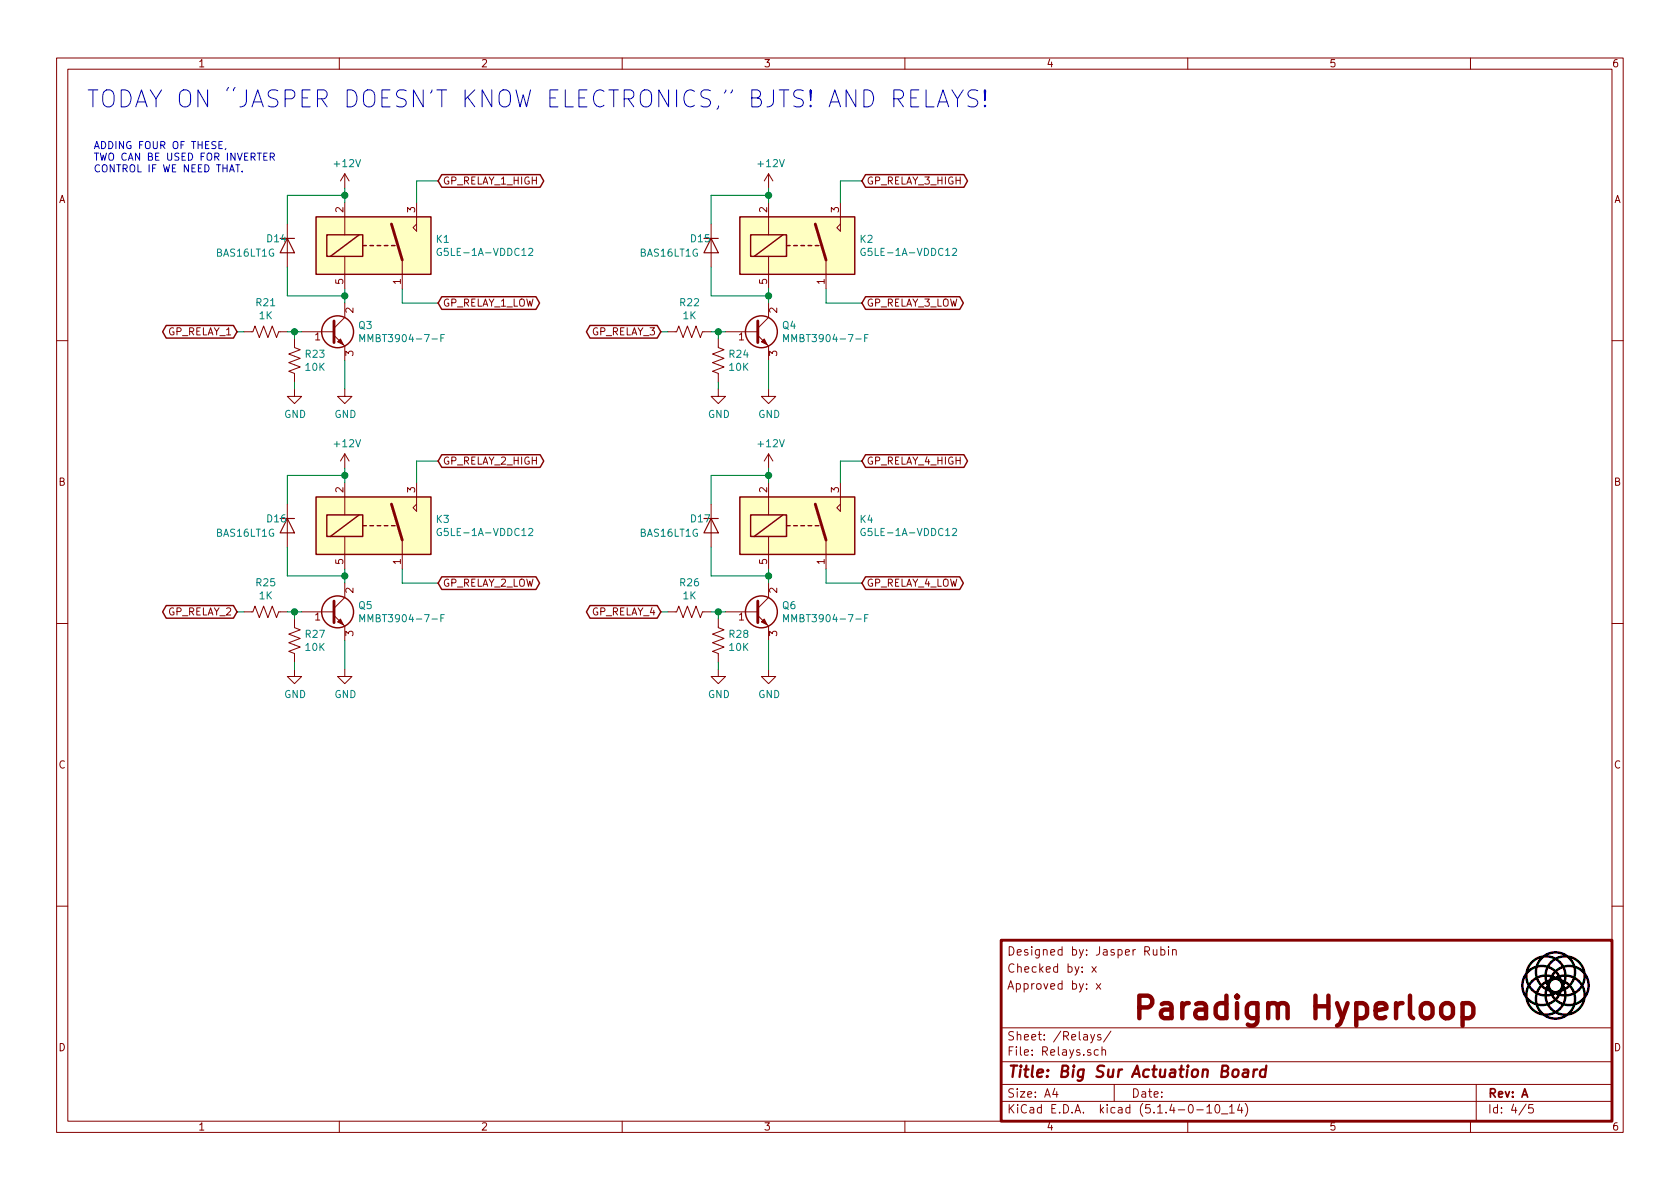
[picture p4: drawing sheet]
EESchema Schematic File Version 4
LIBS:BigSur-cache
EELAYER 30 0
EELAYER END
$Descr A4 11693 8268
encoding utf-8
Sheet 4 5
Title "Big Sur Actuation Board"
Date ""
Rev "A"
Comp "Paradigm Hyperloop"
Comment1 ""
Comment2 "x"
Comment3 "x"
Comment4 "Jasper Rubin"
$EndDescr
$Comp
L Device:Q_NPN_BCE Q3
U 1 1
P 2300 2300
F 0 "Q3" H 2491 2346 50  0000 L CNN
F 1 "MMBT3904-7-F" H 2491 2255 50  0000 L CNN
F 2 "Package_TO_SOT_SMD:SOT-23_Handsoldering" H 2500 2400 50  0001 C CNN
F 3 "https://www.diodes.com/assets/Datasheets/ds30036.pdf" H 2300 2300 50  0001 C CNN
F 4 "https://www.digikey.ca/product-detail/en/diodes-incorporated/MMBT3904-7-F/MMBT3904-FDICT-ND/815727" H 2300 2300 50  0001 C CNN "Digikey"
	1    2300 2300
	1    0    0    -1  
$EndComp
$Comp
L power:GND #PWR067
U 1 1
P 2400 2700
F 0 "#PWR067" H 2400 2450 50  0001 C CNN
F 1 "GND" H 2405 2527 50  0000 C CNN
F 2 "" H 2400 2700 50  0001 C CNN
F 3 "" H 2400 2700 50  0001 C CNN
	1    2400 2700
	1    0    0    -1  
$EndComp
Wire Wire Line
	2400 2500 2400 2700
$Comp
L BigSurLib:G5LE-1A-VDDC12 K1
U 1 1
P 2600 1700
F 0 "K1" H 3030 1746 50  0000 L CNN
F 1 "G5LE-1A-VDDC12" H 3030 1655 50  0000 L CNN
F 2 "BigSur:OMRON_RELAY_G5LE-1A-VDDC12" H 2600 1700 50  0001 C CNN
F 3 "https://omronfs.omron.com/en_US/ecb/products/pdf/en-g5le.pdf" H 2600 1700 50  0001 C CNN
F 4 "https://www.digikey.ca/product-detail/en/omron-electronics-inc-emc-div/G5LE-1A-VDDC12/Z8454-ND/1815672" H 3030 1609 50  0001 L CNN "Digikey"
	1    2600 1700
	1    0    0    -1  
$EndComp
Wire Wire Line
	2400 2000 2400 2050
Wire Wire Line
	2400 1300 2400 1350
$Comp
L power:+12V #PWR064
U 1 1
P 2400 1300
F 0 "#PWR064" H 2400 1150 50  0001 C CNN
F 1 "+12V" H 2415 1473 50  0000 C CNN
F 2 "" H 2400 1300 50  0001 C CNN
F 3 "" H 2400 1300 50  0001 C CNN
	1    2400 1300
	1    0    0    -1  
$EndComp
$Comp
L Device:R_US R21
U 1 1
P 1850 2300
F 0 "R21" V 1645 2300 50  0000 C CNN
F 1 "1K" V 1736 2300 50  0000 C CNN
F 2 "Resistor_SMD:R_0603_1608Metric_Pad1.05x0.95mm_HandSolder" V 1890 2290 50  0001 C CNN
F 3 "https://www.seielect.com/catalog/sei-rmcf_rmcp.pdf" H 1850 2300 50  0001 C CNN
F 4 "https://www.digikey.ca/product-detail/en/stackpole-electronics-inc/RMCF0603JJ1K00/RMCF0603JJ1K00CT-ND/6053833" V 1850 2300 50  0001 C CNN "Digikey"
F 5 "RMCF0603JJ1K00" V 1850 2300 50  0001 C CNN "Part Number"
	1    1850 2300
	0    1    1    0   
$EndComp
Wire Wire Line
	1700 2300 1650 2300
Text GLabel 1650 2300 0    50   BiDi ~ 0
GP_RELAY_1
Wire Wire Line
	2900 1400 2900 1250
Wire Wire Line
	2900 1250 3050 1250
Wire Wire Line
	3050 2100 2800 2100
Wire Wire Line
	2800 2100 2800 2000
Text GLabel 3050 2100 2    50   BiDi ~ 0
GP_RELAY_1_LOW
Text GLabel 3050 1250 2    50   BiDi ~ 0
GP_RELAY_1_HIGH
Text Notes 600  750  0    118  ~ 0
TODAY ON “JASPER DOESN’T KNOW ELECTRONICS,” BJTS! AND RELAYS!
$Comp
L Device:Q_NPN_BCE Q5
U 1 1
P 2300 4250
F 0 "Q5" H 2491 4296 50  0000 L CNN
F 1 "MMBT3904-7-F" H 2491 4205 50  0000 L CNN
F 2 "Package_TO_SOT_SMD:SOT-23_Handsoldering" H 2500 4350 50  0001 C CNN
F 3 "https://www.diodes.com/assets/Datasheets/ds30036.pdf" H 2300 4250 50  0001 C CNN
F 4 "https://www.digikey.ca/product-detail/en/diodes-incorporated/MMBT3904-7-F/MMBT3904-FDICT-ND/815727" H 2300 4250 50  0001 C CNN "Digikey"
	1    2300 4250
	1    0    0    -1  
$EndComp
$Comp
L power:GND #PWR073
U 1 1
P 2400 4650
F 0 "#PWR073" H 2400 4400 50  0001 C CNN
F 1 "GND" H 2405 4477 50  0000 C CNN
F 2 "" H 2400 4650 50  0001 C CNN
F 3 "" H 2400 4650 50  0001 C CNN
	1    2400 4650
	1    0    0    -1  
$EndComp
Wire Wire Line
	2400 4450 2400 4650
$Comp
L BigSurLib:G5LE-1A-VDDC12 K3
U 1 1
P 2600 3650
F 0 "K3" H 3030 3696 50  0000 L CNN
F 1 "G5LE-1A-VDDC12" H 3030 3605 50  0000 L CNN
F 2 "BigSur:OMRON_RELAY_G5LE-1A-VDDC12" H 2600 3650 50  0001 C CNN
F 3 "https://omronfs.omron.com/en_US/ecb/products/pdf/en-g5le.pdf" H 2600 3650 50  0001 C CNN
F 4 "https://www.digikey.ca/product-detail/en/omron-electronics-inc-emc-div/G5LE-1A-VDDC12/Z8454-ND/1815672" H 3030 3559 50  0001 L CNN "Digikey"
	1    2600 3650
	1    0    0    -1  
$EndComp
Wire Wire Line
	2400 3950 2400 4000
Wire Wire Line
	2400 3250 2400 3300
$Comp
L power:+12V #PWR070
U 1 1
P 2400 3250
F 0 "#PWR070" H 2400 3100 50  0001 C CNN
F 1 "+12V" H 2415 3423 50  0000 C CNN
F 2 "" H 2400 3250 50  0001 C CNN
F 3 "" H 2400 3250 50  0001 C CNN
	1    2400 3250
	1    0    0    -1  
$EndComp
Wire Wire Line
	2100 4250 2050 4250
Wire Wire Line
	1700 4250 1650 4250
Text GLabel 1650 4250 0    50   BiDi ~ 0
GP_RELAY_2
Wire Wire Line
	2900 3350 2900 3200
Wire Wire Line
	2900 3200 3050 3200
Wire Wire Line
	3050 4050 2800 4050
Wire Wire Line
	2800 4050 2800 3950
Text GLabel 3050 4050 2    50   BiDi ~ 0
GP_RELAY_2_LOW
Text GLabel 3050 3200 2    50   BiDi ~ 0
GP_RELAY_2_HIGH
$Comp
L Device:Q_NPN_BCE Q4
U 1 1
P 5250 2300
F 0 "Q4" H 5441 2346 50  0000 L CNN
F 1 "MMBT3904-7-F" H 5441 2255 50  0000 L CNN
F 2 "Package_TO_SOT_SMD:SOT-23_Handsoldering" H 5450 2400 50  0001 C CNN
F 3 "https://www.diodes.com/assets/Datasheets/ds30036.pdf" H 5250 2300 50  0001 C CNN
F 4 "https://www.digikey.ca/product-detail/en/diodes-incorporated/MMBT3904-7-F/MMBT3904-FDICT-ND/815727" H 5250 2300 50  0001 C CNN "Digikey"
	1    5250 2300
	1    0    0    -1  
$EndComp
$Comp
L power:GND #PWR069
U 1 1
P 5350 2700
F 0 "#PWR069" H 5350 2450 50  0001 C CNN
F 1 "GND" H 5355 2527 50  0000 C CNN
F 2 "" H 5350 2700 50  0001 C CNN
F 3 "" H 5350 2700 50  0001 C CNN
	1    5350 2700
	1    0    0    -1  
$EndComp
Wire Wire Line
	5350 2500 5350 2700
$Comp
L BigSurLib:G5LE-1A-VDDC12 K2
U 1 1
P 5550 1700
F 0 "K2" H 5980 1746 50  0000 L CNN
F 1 "G5LE-1A-VDDC12" H 5980 1655 50  0000 L CNN
F 2 "BigSur:OMRON_RELAY_G5LE-1A-VDDC12" H 5550 1700 50  0001 C CNN
F 3 "https://omronfs.omron.com/en_US/ecb/products/pdf/en-g5le.pdf" H 5550 1700 50  0001 C CNN
F 4 "https://www.digikey.ca/product-detail/en/omron-electronics-inc-emc-div/G5LE-1A-VDDC12/Z8454-ND/1815672" H 5980 1609 50  0001 L CNN "Digikey"
	1    5550 1700
	1    0    0    -1  
$EndComp
Wire Wire Line
	5350 2000 5350 2050
Wire Wire Line
	5350 1300 5350 1350
$Comp
L power:+12V #PWR065
U 1 1
P 5350 1300
F 0 "#PWR065" H 5350 1150 50  0001 C CNN
F 1 "+12V" H 5365 1473 50  0000 C CNN
F 2 "" H 5350 1300 50  0001 C CNN
F 3 "" H 5350 1300 50  0001 C CNN
	1    5350 1300
	1    0    0    -1  
$EndComp
Wire Wire Line
	5050 2300 5000 2300
Wire Wire Line
	4650 2300 4600 2300
Text GLabel 4600 2300 0    50   BiDi ~ 0
GP_RELAY_3
Wire Wire Line
	5850 1400 5850 1250
Wire Wire Line
	5850 1250 6000 1250
Wire Wire Line
	6000 2100 5750 2100
Wire Wire Line
	5750 2100 5750 2000
Text GLabel 6000 2100 2    50   BiDi ~ 0
GP_RELAY_3_LOW
Text GLabel 6000 1250 2    50   BiDi ~ 0
GP_RELAY_3_HIGH
$Comp
L Device:Q_NPN_BCE Q6
U 1 1
P 5250 4250
F 0 "Q6" H 5441 4296 50  0000 L CNN
F 1 "MMBT3904-7-F" H 5441 4205 50  0000 L CNN
F 2 "Package_TO_SOT_SMD:SOT-23_Handsoldering" H 5450 4350 50  0001 C CNN
F 3 "https://www.diodes.com/assets/Datasheets/ds30036.pdf" H 5250 4250 50  0001 C CNN
F 4 "https://www.digikey.ca/product-detail/en/diodes-incorporated/MMBT3904-7-F/MMBT3904-FDICT-ND/815727" H 5250 4250 50  0001 C CNN "Digikey"
	1    5250 4250
	1    0    0    -1  
$EndComp
$Comp
L power:GND #PWR075
U 1 1
P 5350 4650
F 0 "#PWR075" H 5350 4400 50  0001 C CNN
F 1 "GND" H 5355 4477 50  0000 C CNN
F 2 "" H 5350 4650 50  0001 C CNN
F 3 "" H 5350 4650 50  0001 C CNN
	1    5350 4650
	1    0    0    -1  
$EndComp
Wire Wire Line
	5350 4450 5350 4650
$Comp
L BigSurLib:G5LE-1A-VDDC12 K4
U 1 1
P 5550 3650
F 0 "K4" H 5980 3696 50  0000 L CNN
F 1 "G5LE-1A-VDDC12" H 5980 3605 50  0000 L CNN
F 2 "BigSur:OMRON_RELAY_G5LE-1A-VDDC12" H 5550 3650 50  0001 C CNN
F 3 "https://omronfs.omron.com/en_US/ecb/products/pdf/en-g5le.pdf" H 5550 3650 50  0001 C CNN
F 4 "https://www.digikey.ca/product-detail/en/omron-electronics-inc-emc-div/G5LE-1A-VDDC12/Z8454-ND/1815672" H 5980 3559 50  0001 L CNN "Digikey"
	1    5550 3650
	1    0    0    -1  
$EndComp
Wire Wire Line
	5350 3950 5350 4000
Wire Wire Line
	5350 3250 5350 3300
$Comp
L power:+12V #PWR071
U 1 1
P 5350 3250
F 0 "#PWR071" H 5350 3100 50  0001 C CNN
F 1 "+12V" H 5365 3423 50  0000 C CNN
F 2 "" H 5350 3250 50  0001 C CNN
F 3 "" H 5350 3250 50  0001 C CNN
	1    5350 3250
	1    0    0    -1  
$EndComp
Wire Wire Line
	5050 4250 5000 4250
Wire Wire Line
	4650 4250 4600 4250
Text GLabel 4600 4250 0    50   BiDi ~ 0
GP_RELAY_4
Wire Wire Line
	5850 3350 5850 3200
Wire Wire Line
	5850 3200 6000 3200
Wire Wire Line
	6000 4050 5750 4050
Wire Wire Line
	5750 4050 5750 3950
Text GLabel 6000 4050 2    50   BiDi ~ 0
GP_RELAY_4_LOW
Text GLabel 6000 3200 2    50   BiDi ~ 0
GP_RELAY_4_HIGH
Text Notes 650  1200 0    50   ~ 0
ADDING FOUR OF THESE,\nTWO CAN BE USED FOR INVERTER\nCONTROL IF WE NEED THAT.
Wire Wire Line
	2000 2300 2050 2300
Wire Wire Line
	2050 2300 2050 2350
Connection ~ 2050 2300
Wire Wire Line
	2050 2300 2100 2300
Wire Wire Line
	2050 2650 2050 2700
$Comp
L power:GND #PWR066
U 1 1
P 2050 2700
F 0 "#PWR066" H 2050 2450 50  0001 C CNN
F 1 "GND" H 2055 2527 50  0000 C CNN
F 2 "" H 2050 2700 50  0001 C CNN
F 3 "" H 2050 2700 50  0001 C CNN
	1    2050 2700
	1    0    0    -1  
$EndComp
Wire Wire Line
	2050 4600 2050 4650
$Comp
L power:GND #PWR072
U 1 1
P 2050 4650
F 0 "#PWR072" H 2050 4400 50  0001 C CNN
F 1 "GND" H 2055 4477 50  0000 C CNN
F 2 "" H 2050 4650 50  0001 C CNN
F 3 "" H 2050 4650 50  0001 C CNN
	1    2050 4650
	1    0    0    -1  
$EndComp
Wire Wire Line
	2050 4250 2050 4300
Connection ~ 2050 4250
Wire Wire Line
	2050 4250 2000 4250
Wire Wire Line
	5000 2650 5000 2700
$Comp
L power:GND #PWR068
U 1 1
P 5000 2700
F 0 "#PWR068" H 5000 2450 50  0001 C CNN
F 1 "GND" H 5005 2527 50  0000 C CNN
F 2 "" H 5000 2700 50  0001 C CNN
F 3 "" H 5000 2700 50  0001 C CNN
	1    5000 2700
	1    0    0    -1  
$EndComp
Wire Wire Line
	5000 2300 5000 2350
Connection ~ 5000 2300
Wire Wire Line
	5000 2300 4950 2300
Wire Wire Line
	5000 4600 5000 4650
$Comp
L power:GND #PWR074
U 1 1
P 5000 4650
F 0 "#PWR074" H 5000 4400 50  0001 C CNN
F 1 "GND" H 5005 4477 50  0000 C CNN
F 2 "" H 5000 4650 50  0001 C CNN
F 3 "" H 5000 4650 50  0001 C CNN
	1    5000 4650
	1    0    0    -1  
$EndComp
Wire Wire Line
	5000 4250 5000 4300
Connection ~ 5000 4250
Wire Wire Line
	5000 4250 4950 4250
$Comp
L Device:R_US R?
U 1 1
P 2050 2500
AR Path="/5D6EB2B2/5DA90C43" Ref="R?"  Part="1" 
AR Path="/5D71C3EA/5DA90C43" Ref="R?"  Part="1" 
AR Path="/5D765C4F/5DA90C43" Ref="R?"  Part="1" 
AR Path="/5D7D29A6/5DA90C43" Ref="R23"  Part="1" 
F 0 "R23" H 2118 2546 50  0000 L CNN
F 1 "10K" H 2118 2455 50  0000 L CNN
F 2 "Resistor_SMD:R_0603_1608Metric_Pad1.05x0.95mm_HandSolder" V 2090 2490 50  0001 C CNN
F 3 "https://www.seielect.com/catalog/sei-rncp.pdf" H 2050 2500 50  0001 C CNN
F 4 "https://www.digikey.ca/product-detail/en/stackpole-electronics-inc/RNCP0603FTD10K0/RNCP0603FTD10K0CT-ND/2240478" H 2050 2500 50  0001 C CNN "Digikey"
F 5 "RNCP0603FTD10K0" H 2050 2500 50  0001 C CNN "Part Number"
	1    2050 2500
	1    0    0    -1  
$EndComp
$Comp
L Device:R_US R?
U 1 1
P 2050 4450
AR Path="/5D6EB2B2/5DA947A5" Ref="R?"  Part="1" 
AR Path="/5D71C3EA/5DA947A5" Ref="R?"  Part="1" 
AR Path="/5D765C4F/5DA947A5" Ref="R?"  Part="1" 
AR Path="/5D7D29A6/5DA947A5" Ref="R27"  Part="1" 
F 0 "R27" H 2118 4496 50  0000 L CNN
F 1 "10K" H 2118 4405 50  0000 L CNN
F 2 "Resistor_SMD:R_0603_1608Metric_Pad1.05x0.95mm_HandSolder" V 2090 4440 50  0001 C CNN
F 3 "https://www.seielect.com/catalog/sei-rncp.pdf" H 2050 4450 50  0001 C CNN
F 4 "https://www.digikey.ca/product-detail/en/stackpole-electronics-inc/RNCP0603FTD10K0/RNCP0603FTD10K0CT-ND/2240478" H 2050 4450 50  0001 C CNN "Digikey"
F 5 "RNCP0603FTD10K0" H 2050 4450 50  0001 C CNN "Part Number"
	1    2050 4450
	1    0    0    -1  
$EndComp
$Comp
L Device:R_US R?
U 1 1
P 5000 4450
AR Path="/5D6EB2B2/5DA94E94" Ref="R?"  Part="1" 
AR Path="/5D71C3EA/5DA94E94" Ref="R?"  Part="1" 
AR Path="/5D765C4F/5DA94E94" Ref="R?"  Part="1" 
AR Path="/5D7D29A6/5DA94E94" Ref="R28"  Part="1" 
F 0 "R28" H 5068 4496 50  0000 L CNN
F 1 "10K" H 5068 4405 50  0000 L CNN
F 2 "Resistor_SMD:R_0603_1608Metric_Pad1.05x0.95mm_HandSolder" V 5040 4440 50  0001 C CNN
F 3 "https://www.seielect.com/catalog/sei-rncp.pdf" H 5000 4450 50  0001 C CNN
F 4 "https://www.digikey.ca/product-detail/en/stackpole-electronics-inc/RNCP0603FTD10K0/RNCP0603FTD10K0CT-ND/2240478" H 5000 4450 50  0001 C CNN "Digikey"
F 5 "RNCP0603FTD10K0" H 5000 4450 50  0001 C CNN "Part Number"
	1    5000 4450
	1    0    0    -1  
$EndComp
$Comp
L Device:R_US R?
U 1 1
P 5000 2500
AR Path="/5D6EB2B2/5DA95317" Ref="R?"  Part="1" 
AR Path="/5D71C3EA/5DA95317" Ref="R?"  Part="1" 
AR Path="/5D765C4F/5DA95317" Ref="R?"  Part="1" 
AR Path="/5D7D29A6/5DA95317" Ref="R24"  Part="1" 
F 0 "R24" H 5068 2546 50  0000 L CNN
F 1 "10K" H 5068 2455 50  0000 L CNN
F 2 "Resistor_SMD:R_0603_1608Metric_Pad1.05x0.95mm_HandSolder" V 5040 2490 50  0001 C CNN
F 3 "https://www.seielect.com/catalog/sei-rncp.pdf" H 5000 2500 50  0001 C CNN
F 4 "https://www.digikey.ca/product-detail/en/stackpole-electronics-inc/RNCP0603FTD10K0/RNCP0603FTD10K0CT-ND/2240478" H 5000 2500 50  0001 C CNN "Digikey"
F 5 "RNCP0603FTD10K0" H 5000 2500 50  0001 C CNN "Part Number"
	1    5000 2500
	1    0    0    -1  
$EndComp
$Comp
L Device:R_US R22
U 1 1
P 4800 2300
F 0 "R22" V 4595 2300 50  0000 C CNN
F 1 "1K" V 4686 2300 50  0000 C CNN
F 2 "Resistor_SMD:R_0603_1608Metric_Pad1.05x0.95mm_HandSolder" V 4840 2290 50  0001 C CNN
F 3 "https://www.seielect.com/catalog/sei-rmcf_rmcp.pdf" H 4800 2300 50  0001 C CNN
F 4 "https://www.digikey.ca/product-detail/en/stackpole-electronics-inc/RMCF0603JJ1K00/RMCF0603JJ1K00CT-ND/6053833" V 4800 2300 50  0001 C CNN "Digikey"
F 5 "RMCF0603JJ1K00" V 4800 2300 50  0001 C CNN "Part Number"
	1    4800 2300
	0    1    1    0   
$EndComp
$Comp
L Device:R_US R26
U 1 1
P 4800 4250
F 0 "R26" V 4595 4250 50  0000 C CNN
F 1 "1K" V 4686 4250 50  0000 C CNN
F 2 "Resistor_SMD:R_0603_1608Metric_Pad1.05x0.95mm_HandSolder" V 4840 4240 50  0001 C CNN
F 3 "https://www.seielect.com/catalog/sei-rmcf_rmcp.pdf" H 4800 4250 50  0001 C CNN
F 4 "https://www.digikey.ca/product-detail/en/stackpole-electronics-inc/RMCF0603JJ1K00/RMCF0603JJ1K00CT-ND/6053833" V 4800 4250 50  0001 C CNN "Digikey"
F 5 "RMCF0603JJ1K00" V 4800 4250 50  0001 C CNN "Part Number"
	1    4800 4250
	0    1    1    0   
$EndComp
$Comp
L Device:R_US R25
U 1 1
P 1850 4250
F 0 "R25" V 1645 4250 50  0000 C CNN
F 1 "1K" V 1736 4250 50  0000 C CNN
F 2 "Resistor_SMD:R_0603_1608Metric_Pad1.05x0.95mm_HandSolder" V 1890 4240 50  0001 C CNN
F 3 "https://www.seielect.com/catalog/sei-rmcf_rmcp.pdf" H 1850 4250 50  0001 C CNN
F 4 "https://www.digikey.ca/product-detail/en/stackpole-electronics-inc/RMCF0603JJ1K00/RMCF0603JJ1K00CT-ND/6053833" V 1850 4250 50  0001 C CNN "Digikey"
F 5 "RMCF0603JJ1K00" V 1850 4250 50  0001 C CNN "Part Number"
	1    1850 4250
	0    1    1    0   
$EndComp
$Comp
L Device:D D14
U 1 1
P 2000 1700
F 0 "D14" V 1950 1550 50  0000 L CNN
F 1 "BAS16LT1G" V 2050 1200 50  0000 L CNN
F 2 "Package_TO_SOT_SMD:SOT-23_Handsoldering" H 2000 1700 50  0001 C CNN
F 3 "https://www.onsemi.com/pub/Collateral/BAS16LT1-D.PDF" H 2000 1700 50  0001 C CNN
F 4 "https://www.digikey.ca/product-detail/en/on-semiconductor/BAS16LT1G/BAS16LT1GOSCT-ND/917796" V 2000 1700 50  0001 C CNN "Digikey"
	1    2000 1700
	0    1    1    0   
$EndComp
Wire Wire Line
	2400 1350 2000 1350
Wire Wire Line
	2000 1350 2000 1550
Connection ~ 2400 1350
Wire Wire Line
	2400 1350 2400 1400
Wire Wire Line
	2000 2050 2400 2050
Wire Wire Line
	2000 1850 2000 2050
Connection ~ 2400 2050
Wire Wire Line
	2400 2050 2400 2100
$Comp
L Device:D D15
U 1 1
P 4950 1700
F 0 "D15" V 4900 1550 50  0000 L CNN
F 1 "BAS16LT1G" V 5000 1200 50  0000 L CNN
F 2 "Package_TO_SOT_SMD:SOT-23_Handsoldering" H 4950 1700 50  0001 C CNN
F 3 "https://www.onsemi.com/pub/Collateral/BAS16LT1-D.PDF" H 4950 1700 50  0001 C CNN
F 4 "https://www.digikey.ca/product-detail/en/on-semiconductor/BAS16LT1G/BAS16LT1GOSCT-ND/917796" V 4950 1700 50  0001 C CNN "Digikey"
	1    4950 1700
	0    1    1    0   
$EndComp
Wire Wire Line
	5350 1350 4950 1350
Wire Wire Line
	4950 1350 4950 1550
Wire Wire Line
	4950 2050 5350 2050
Wire Wire Line
	4950 1850 4950 2050
Connection ~ 5350 1350
Wire Wire Line
	5350 1350 5350 1400
Connection ~ 5350 2050
Wire Wire Line
	5350 2050 5350 2100
$Comp
L Device:D D16
U 1 1
P 2000 3650
F 0 "D16" V 1950 3500 50  0000 L CNN
F 1 "BAS16LT1G" V 2050 3150 50  0000 L CNN
F 2 "Package_TO_SOT_SMD:SOT-23_Handsoldering" H 2000 3650 50  0001 C CNN
F 3 "https://www.onsemi.com/pub/Collateral/BAS16LT1-D.PDF" H 2000 3650 50  0001 C CNN
F 4 "https://www.digikey.ca/product-detail/en/on-semiconductor/BAS16LT1G/BAS16LT1GOSCT-ND/917796" V 2000 3650 50  0001 C CNN "Digikey"
	1    2000 3650
	0    1    1    0   
$EndComp
Wire Wire Line
	2400 3300 2000 3300
Wire Wire Line
	2000 3300 2000 3500
Wire Wire Line
	2000 4000 2400 4000
Wire Wire Line
	2000 3800 2000 4000
$Comp
L Device:D D17
U 1 1
P 4950 3650
F 0 "D17" V 4900 3500 50  0000 L CNN
F 1 "BAS16LT1G" V 5000 3150 50  0000 L CNN
F 2 "Package_TO_SOT_SMD:SOT-23_Handsoldering" H 4950 3650 50  0001 C CNN
F 3 "https://www.onsemi.com/pub/Collateral/BAS16LT1-D.PDF" H 4950 3650 50  0001 C CNN
F 4 "https://www.digikey.ca/product-detail/en/on-semiconductor/BAS16LT1G/BAS16LT1GOSCT-ND/917796" V 4950 3650 50  0001 C CNN "Digikey"
	1    4950 3650
	0    1    1    0   
$EndComp
Wire Wire Line
	5350 3300 4950 3300
Wire Wire Line
	4950 3300 4950 3500
Wire Wire Line
	4950 4000 5350 4000
Wire Wire Line
	4950 3800 4950 4000
Connection ~ 5350 3300
Wire Wire Line
	5350 3300 5350 3350
Connection ~ 5350 4000
Wire Wire Line
	5350 4000 5350 4050
Connection ~ 2400 4000
Wire Wire Line
	2400 4000 2400 4050
Connection ~ 2400 3300
Wire Wire Line
	2400 3300 2400 3350
$EndSCHEMATC
